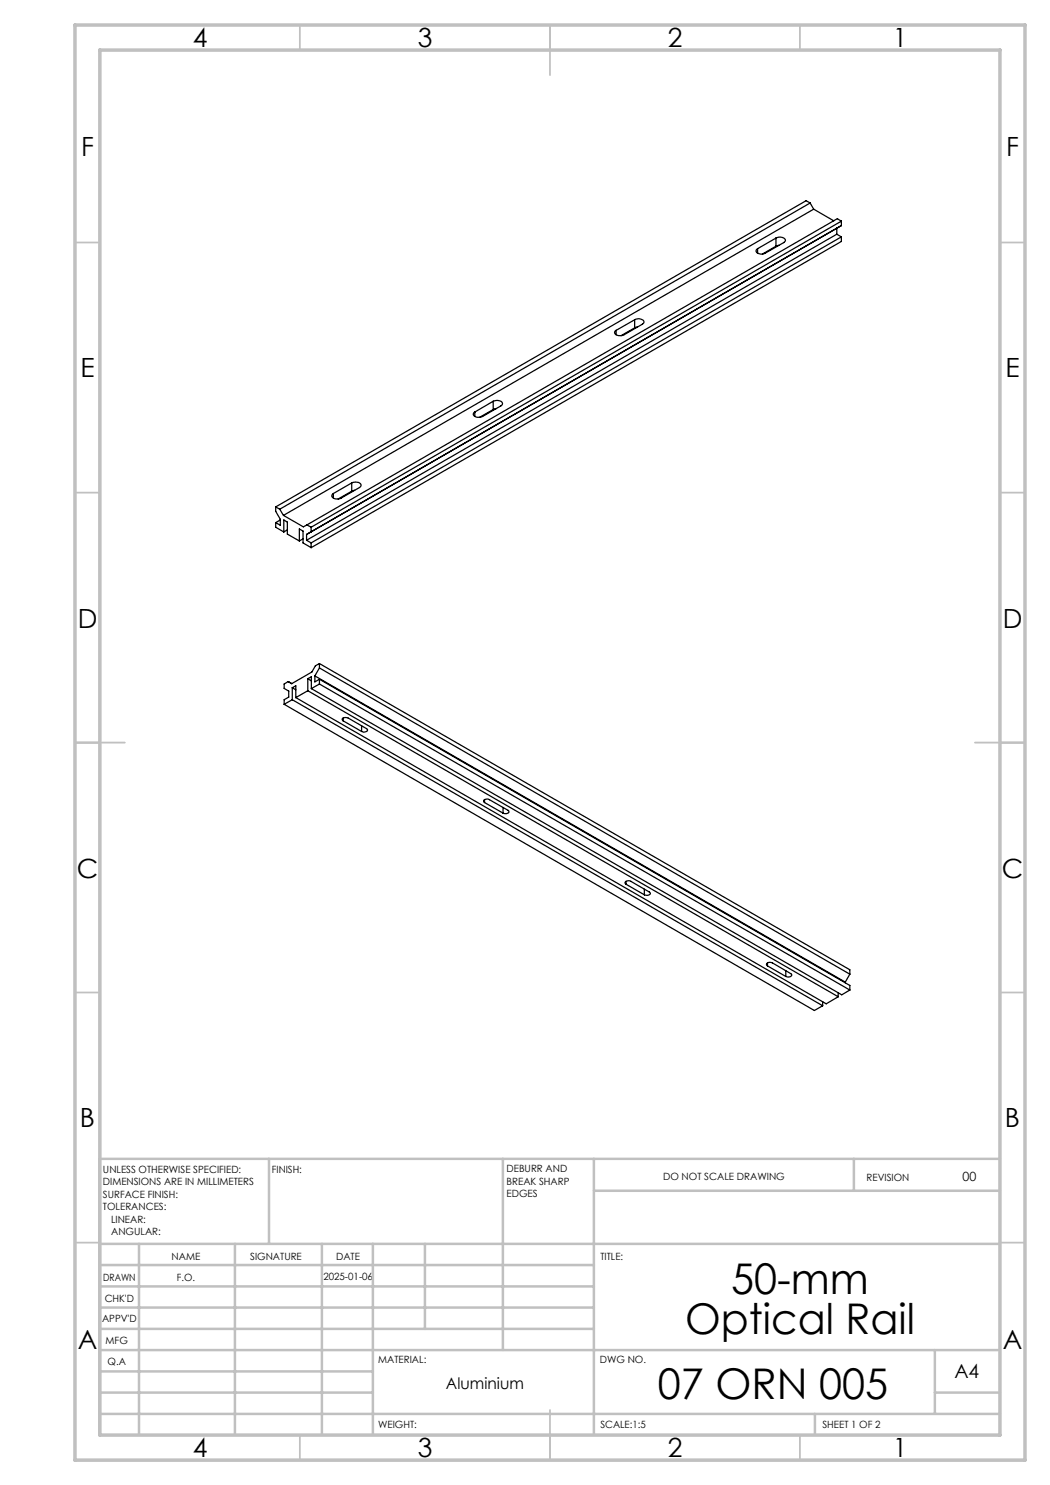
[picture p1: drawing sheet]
<svg xmlns="http://www.w3.org/2000/svg" width="210mm" height="297mm" viewBox="0 0 210 297" stroke-linecap="round" stroke-linejoin="round" font-family="sans-serif">
<g fill="none" stroke="#000" stroke-width=".25">
<path d="M151.5 49.7v.9M155.2 47.6a1.36 1.36 0 0 1 1.9 .4l-.3 .5-3.7 2.1a1.33 1.33 0 0 1-1.9-.4l.3-.5M155.2 47.6l-3.7 2.1M155.2 49.2l-2.7 1.6M155.2 47.6v1.6M155.8 49.1l-.6 .1M162 40.6l-106 61.2M162 40.6l.7 1.2M162 40.6l-.8-.5-106.1 61.3M162.7 41.8l-106 61.3M162.7 41.8l4.1 2.4M167.4 46.8l-106.1 61.3"/>
<path d="M167.4 46.8l.9 .6M168.3 45.1l-107 61.8M168.3 44.2l-106.1 61.2M168.3 44.2v.9M168.3 47.4v.9l-106.1 61.2M168.3 44.2l-.8-.5-106.1 61.3M168.3 45.1l-.9 .5v1.2M168.3 47.4l-106.1 61.2M123.2 66.1v.9M126.9 64a1.33 1.33 0 0 1 1.9 .4l-.3 .4-3.7 2.2a1.34 1.34 0 0 1-1.9-.5l.3-.4M126.9 64l-3.7 2.1M126.9 65.6l-2.7 1.5"/>
<path d="M126.9 64v1.6M127.5 65.4l-.6 .2M66.7 98.7v.9M70.3 96.6a1.38 1.38 0 0 1 1.9 .4l-.3 .5-3.7 2.1a1.31 1.31 0 0 1-1.8-.4l.3-.5M70.3 96.6l-3.6 2.1M70.3 98.2l-2.7 1.6M70.3 96.6v1.6M70.9 98.1l-.6 .1M95 82.4v.9M98.6 80.3a1.38 1.38 0 0 1 1.9 .4l-.3 .5-3.7 2.1a1.31 1.31 0 0 1-1.8-.5l.3-.4M98.6 80.3l-3.6 2.1M98.6 81.9l-2.7 1.6"/>
<path d="M98.6 80.3v1.6M99.2 81.7l-.6 .2M55.1 104.5v.9l1.7 1M55.1 101.4v.9l1 1.6v1.2l-1-.6M55.1 101.4l.9 .4M56 101.8l.7 1.3M56.1 104l-1 .5M56.7 103.1l4 2.3 .7-.4M56.8 106.4v-2.4l.7 .4v2.4l2.4 1.4M57.5 106l-.7 .4M59.9 108.2v-2.4l.7 .4v2.4l1.6 .9M60.6 107.8l-.7 .4"/>
<path d="M61.3 108.1l.9 .5M61.3 106.9v1.2M61.4 105l.8 .4M62.2 105.4v1l-.9 .5M62.2 108.6v.9M58.5 137.5l.7-.3v2.3M58.5 137.5v2.4M58.5 139.9l-1.7 1M58.5 139.9l106 61.3M58.5 137.5l.7 .5M59.2 139.5l106 61.3 2.4-1.4M61.6 135.7l.7-.3v2.3"/>
<path d="M61.6 135.7v2.4M61.6 138.1l-2.4 1.4M61.6 138.1l106 61.3M61.6 135.7l.7 .5M62.3 137.7l106 61.3 1.7-1M63 135.2v1.2l.9-.5M63 135.2l106.1 61.2M63.9 136.8l-1.6 .9M63.9 136.8l106.1 61.2M63.9 132.7v.9M63.9 135.9v.9M63.9 135.9l106.1 61.2v.9"/>
<path d="M63.9 132.7l106.1 61.3v.8M63.9 132.7l-.8 .5-.7 1.2-4.1 2.3-.7-.4-.8 .5v.9l.9 .5v1.2l-.9 .5v1M63.9 133.6l-.9 1.6M63.9 133.6l106.1 61.2M56.8 140.9l106.1 61.2 1.6-.9M68.7 144.2a.32 .32 0 0 1-.2-.6l.5-.1 .6 .1 3.8 2.2a.67 .67 0 0 1-.4 .6 .67 .67 0 0 1-.7-.1M68.7 144.2l3.6 2.1M68.7 143.6v.6M72.3 145.2v1.1M96.9 159.9v.6M96.9 160.5l-.1-.1a.65 .65 0 0 1 .4-.6 .65 .65 0 0 1 .7 .1l3.8 2.3a.67 .67 0 0 1-.4 .6 .67 .67 0 0 1-.7-.2M96.9 160.5l3.7 2.1"/>
<path d="M100.6 161.5v1.1M125.2 176.8l-.1-.1a.65 .65 0 0 1 .4-.6 .65 .65 0 0 1 .7 .2l3.7 2.1 .2 .2-.1 .3-.4 .2-.7-.1M125.2 176.8l3.7 2.2M125.2 176.3v.5M128.9 177.8v1.2M153.5 193.2l-.1-.2a.67 .67 0 0 1 .4-.6 .67 .67 0 0 1 .7 .2l3.8 2.2a.65 .65 0 0 1-.4 .7 .65 .65 0 0 1-.7-.2M153.5 193.2l3.7 2.1M153.5 192.6v.6M157.2 194.1v1.2M167.6 198.5v.9M169.1 196.4v.2M170 194.8l-.9 1.6"/>
<path d="M164.5 200.3v.9"/>
</g>
<g fill="none" stroke="#c0c0c0" stroke-width=".35">
<path d="M60 5v5M110 5v10M160 5v5M15 48.5h5M200 48.5h5M15 98.5h5M200 98.5h5M15 148.5h10M195 148.5h10M15 198.5h5M200 198.5h5M15 248.5h5"/>
<path d="M200 248.5h5M60 287v5M110 282v10M160 287v5"/>
</g>
<g fill="none" stroke="#c0c0c0" stroke-width=".5">
<path d="M53.8 231.8v17M100.6 231.8v38.2M118.8 231.8v55.2M118.8 238.2h81.2M170.8 231.8v6.4M200 231.8h-180v55.2M20 248.8h180M20 257.3h98.8M20 253h98.8M27.8 248.8v38.2M47 248.8v38.2M64.4 248.8v38.2"/>
<path d="M74.6 248.8v38.2M85 248.8v17M20 265.8h98.8M20 261.5h98.8M20 278.5h54.6M20 274.3h54.6M20 270h180M187 278.5h13M187 270v12.8M20 282.8h180M163 282.8v4.2"/>
</g>
<path d="M15 5h190v287h-190zM20 10h180v277h-180z" fill="none" stroke="#c0c0c0" stroke-width=".7"/>
<g font-size="8.5">
<text x="146.2" y="258.8">50-mm</text>
<text x="137" y="266.9">Optical Rail</text>
<text x="131.6" y="279.7">07 ORN 005</text>
</g>
<g font-size="5.3">
<text x="38.5" y="9.5">4</text>
<text x="83.5" y="9.5">3</text>
<text x="133.6" y="9.5">2</text>
<text x="178.6" y="9.5">1</text>
<text x="16.2" y="31.2">F</text>
<text x="201.2" y="31.2">F</text>
<text x="16.1" y="75.5">E</text>
<text x="201.1" y="75.5">E</text>
<text x="15.5" y="125.5">D</text>
<text x="200.5" y="125.5">D</text>
<text x="15.4" y="175.5">C</text>
<text x="200.4" y="175.5">C</text>
<text x="16" y="225.5">B</text>
<text x="201" y="225.5">B</text>
<text x="15.5" y="269.7">A</text>
<text x="200.5" y="269.7">A</text>
<text x="38.5" y="291.5">4</text>
<text x="83.5" y="291.5">3</text>
<text x="133.6" y="291.5">2</text>
<text x="178.6" y="291.5">1</text>
</g>
<text font-size="3.9" x="190.9" y="275.5">A4</text>
<text font-size="3.2" x="89.2" y="277.9">Aluminium</text>
<text font-size="2.5" x="192.5" y="236.1">00</text>
<g font-size="2">
<text x="20.6" y="234.6">UNLESS OTHERWISE SPECIFIED:</text>
<text x="20.6" y="237.1">DIMENSIONS ARE IN MILLIMETERS</text>
<text x="20.6" y="239.6">SURFACE FINISH:</text>
<text x="54.4" y="234.6">FINISH:</text>
<text x="101.3" y="234.5">DEBURR AND</text>
<text x="101.3" y="237">BREAK SHARP</text>
<text x="101.3" y="239.5">EDGES</text>
<text x="132.6" y="236">DO NOT SCALE DRAWING</text>
<text x="173.3" y="236.2">REVISION</text>
<text x="20.6" y="242.1">TOLERANCES:</text>
<text x="22.2" y="244.6">LINEAR:</text>
<text x="22.2" y="247.1">ANGULAR:</text>
<text x="34.3" y="252">NAME</text>
<text x="50" y="251.9">SIGNATURE</text>
<text x="67.2" y="251.9">DATE</text>
<text x="120.1" y="251.9">TITLE:</text>
<text x="20.6" y="256.1">DRAWN</text>
<text x="35.3" y="256.1">F.O.</text>
<text x="64.7" y="255.9">2025-01-06</text>
<text x="20.9" y="260.3">CHK'D</text>
<text x="20.4" y="264.4">APPV'D</text>
<text x="21.1" y="268.8">MFG</text>
<text x="21.5" y="273">Q.A</text>
<text x="75.6" y="272.5">MATERIAL:</text>
<text x="120" y="272.5">DWG NO.</text>
<text x="75.6" y="285.5">WEIGHT:</text>
<text x="120.1" y="285.6">SCALE:1:5</text>
<text x="164.5" y="285.6">SHEET 1 OF 2</text>
</g>
</svg>
